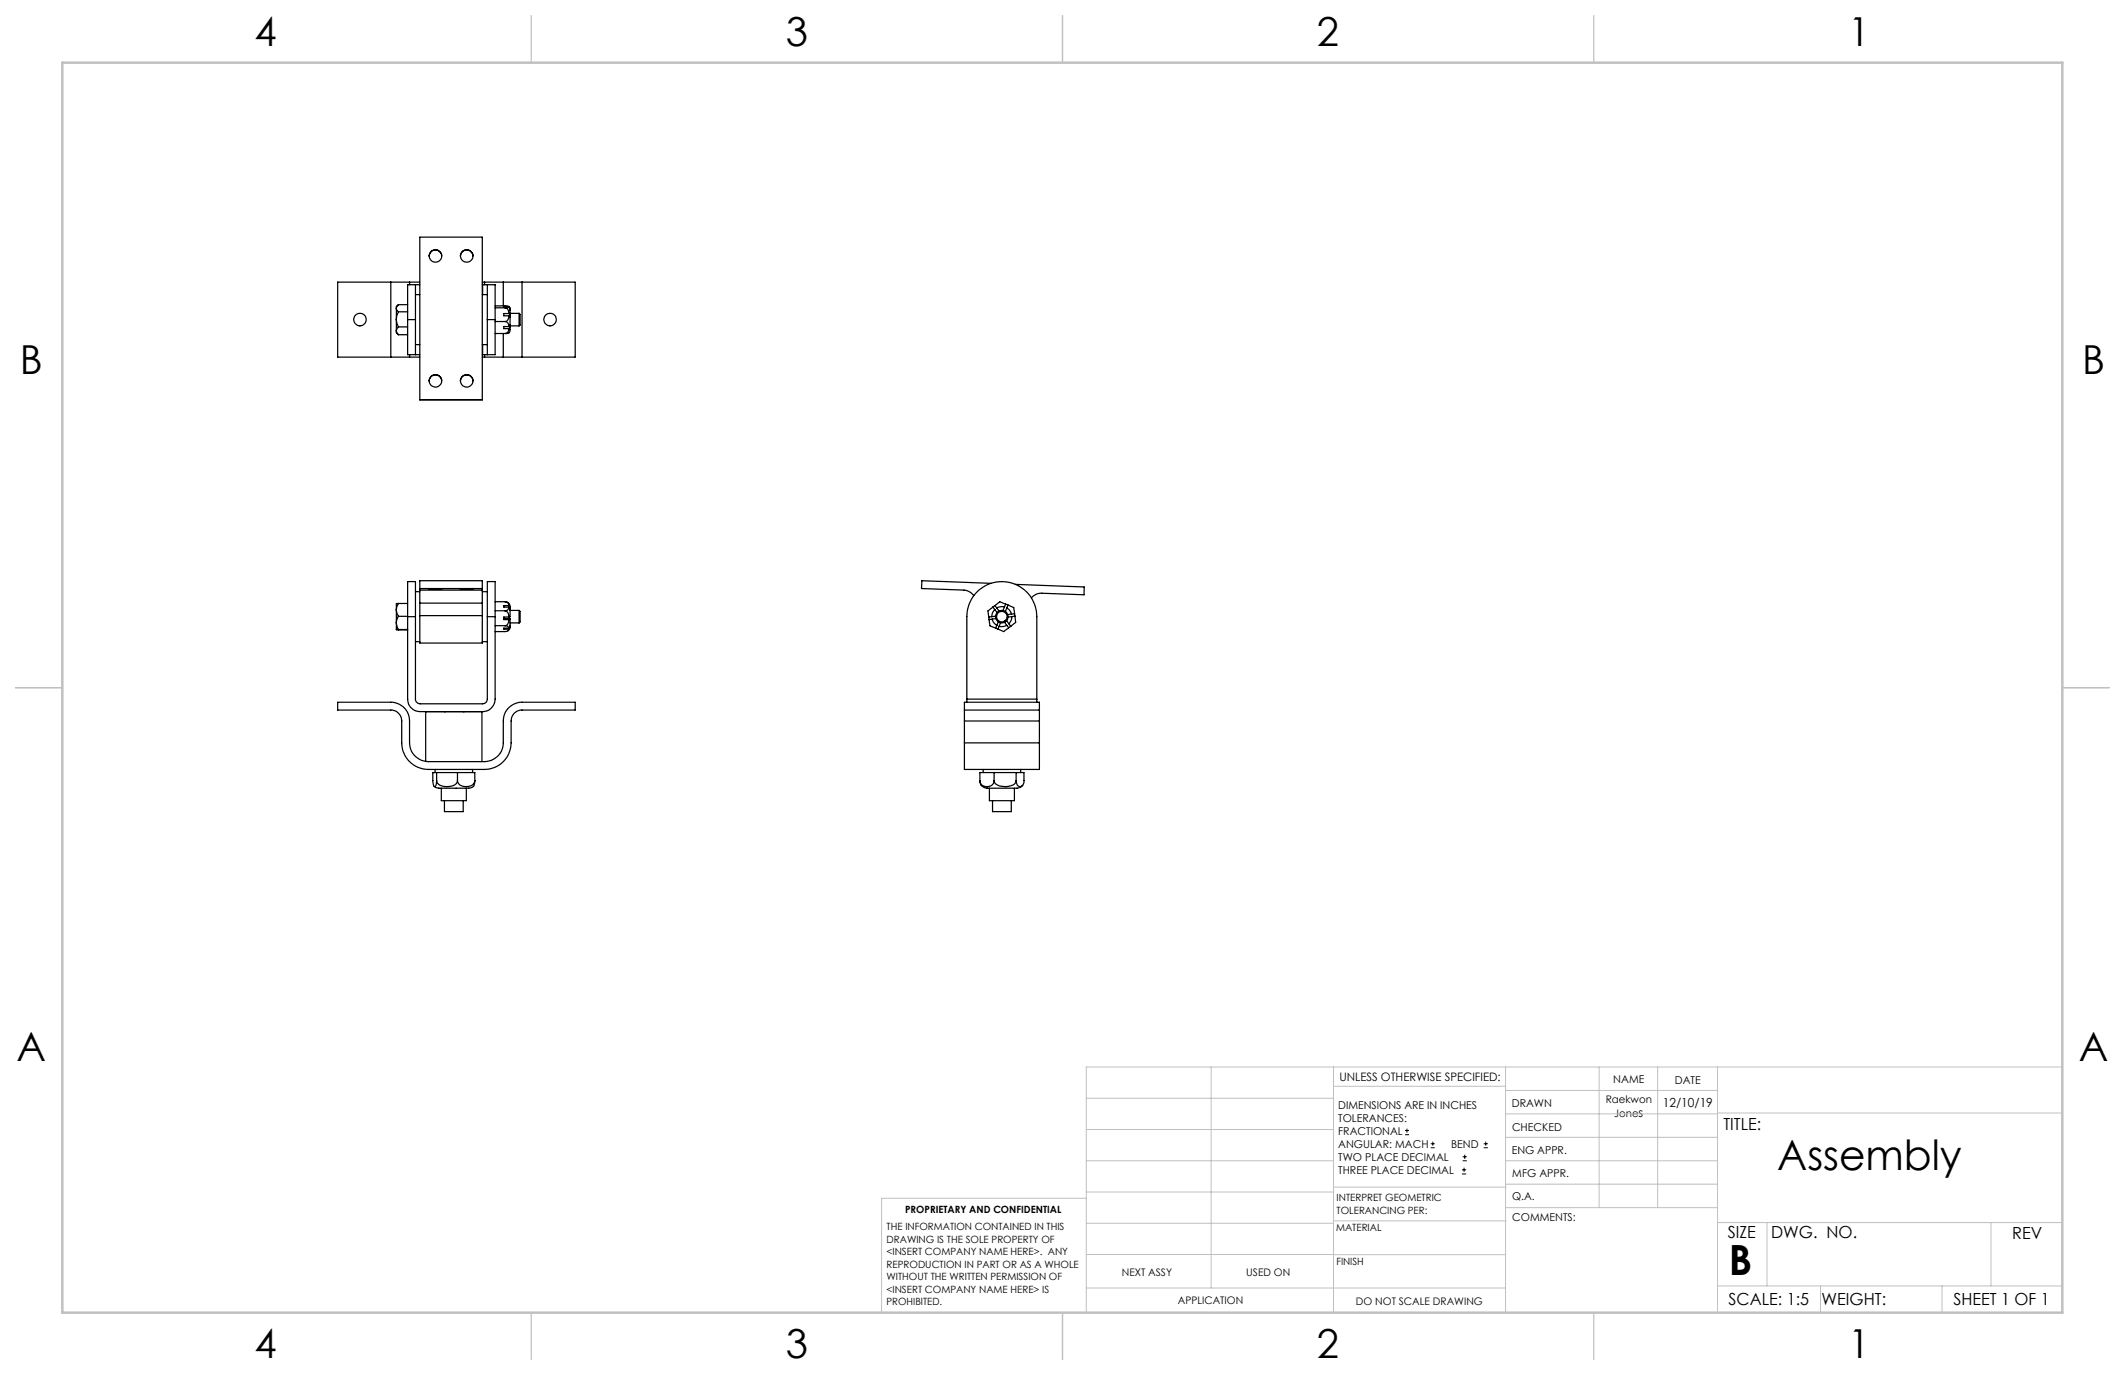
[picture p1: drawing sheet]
<svg xmlns="http://www.w3.org/2000/svg" width="432mm" height="279mm" viewBox="0 0 432 279" stroke-linecap="round" stroke-linejoin="round" font-family="sans-serif">
<g fill="none" stroke="#000" stroke-width=".2">
<path d="M285.5 230.6h.8M285.5 229.7h.8M285.9 229.3v.9M290.7 233.2h.8M290.7 232.4h.8M291.1 232v.8M297.1 238.5h.8M297.1 237.7h.8M297.2 235.9h.9M297.2 235.1h.9M297.5 237.3v.8M297.6 234.6v.9"/>
<path d="M301.5 233.2h.8M301.5 232.4h.8M301.9 232v.8"/>
</g>
<g fill="none" stroke="#c0c0c0" stroke-width=".2">
<path d="M246.1 216.8v44.9M271 216.8v49.9M305.9 216.8v49.9M324.9 216.8v28.6M336.8 216.8v28.6M349 216.8v49.9M419.1 216.8h-198.4v49.9M220.7 235.9h50.3M220.7 229.5h50.3M220.7 223.2h50.3M271 220.7h34.9M305.9 231.1h43.1"/>
<path d="M305.9 226.3h43.1M305.9 221.6h43.1M305.9 235.9h43.1M349 226.2h70.1M220.7 248.6h50.3M220.7 242.2h50.3M220.7 254.9h50.3M220.7 243.5h-41.6v23.2M271 255h34.9M271 248.1h35M271 241.2h35M305.9 240.6h43.1"/>
<path d="M306 245.4h43M349 248.4h70.1M359.1 248.4v12.9M404.6 248.4v12.9M220.7 261.7h85.2M349 261.3h70.1M369.9 261.3v5.4M394.6 261.3v5.4"/>
</g>
<path d="M108 3.2v9.5M215.9 3.2v9.5M323.8 3.2v9.5M3.1 139.7h9.6M419.1 139.7h9.5M108 266.7v9.6M215.9 266.7v9.6M323.8 266.7v9.6" fill="none" stroke="#c0c0c0" stroke-width=".25"/>
<path d="M12.7 12.7h406.4v254h-406.4z" fill="none" stroke="#c0c0c0" stroke-width=".5"/>
<g fill="none" stroke="#000" stroke-width=".25">
<path d="M79.4 57.3h3.8M79.4 57.3h-10.8v15.3h10.8M79.4 57.3v15.3M83.2 57.3h2.1M83.2 57.3v.6M84.4 57.9h-1.6v7M84.4 57.9v7M84.4 57.9h.9M84.4 59.9h.9M85.3 48.2h12.7v33h-12.7zM87.2 52a1.27 1.27 0 0 1 1.3-1.2 1.27 1.27 0 0 1 1.2 1.2M93.6 52a1.27 1.27 0 0 1 1.2-1.2 1.27 1.27 0 0 1 1.3 1.2"/>
<path d="M98 59.9h1M98 57.3h.5M98 57.9h.1M98.1 57.9h.9M98.1 57.9v2M98.5 57.3h3.8M98.5 57.3v.6M99 57.9h1.6v7M99 57.9v7M102.3 57.3h3.8M102.3 57.3v4.9M106.1 57.3h10.8v15.3h-10.8"/>
<path d="M106.1 57.3v15.3M79.4 72.6h3.8M80.5 64.9l.5 1.5M80.5 64.9v2.3M80.5 62.7l.5 .7M80.5 62.7v2.2M80.5 67.2l.5 .8M80.5 67.2v.4l.5 .4M80.9 61.9l-.4 .4v.4M81 63.4l-.4 .7-.1 .8M81 66.4l-.5 .8M81 63.4h1.8"/>
<path d="M81 66.4h1.8M81 68h1.8M82.8 61.9h-1.8l-.4 .4-.1 .4M82.8 64.9v7.2h1.6M82.8 64.9h1.6M83.2 72.6h2.1M83.2 72.1v.5M84.4 64.9v7.2M84.4 72.1h.9M84.4 70h.9M87.2 77.4a1.27 1.27 0 0 1 1.3-1.2 1.27 1.27 0 0 1 1.2 1.2M93.6 77.4a1.27 1.27 0 0 1 1.2-1.2 1.27 1.27 0 0 1 1.3 1.2"/>
<path d="M98 70h1M98 72.6h.5M98 72.1h.1M98.1 72.1h.9M98.1 70v2.1M98.5 72.6h3.8M98.5 72.1v.5M99 64.9v7.2M99 64.9h1.6M100.6 62.2h2.4l.4 .1M100.6 64.9v7.2h-1.6M100.6 67.8h2"/>
<path d="M100.6 65.3h2M100.6 62.5h2M102.3 72.6h3.8M102.3 67.8v4.8M102.6 65.3l.3 .1a1 1 0 0 1 .5 1M102.6 62.5a.69 .69 0 0 1 .7 .7l.1 .5M103.4 62.3l.2 .5M103.4 66.8a.92 .92 0 0 1-.8 1M103.4 64.2l-.1 .5a.71 .71 0 0 1-.7 .6M103.4 64.2l.2 .2v1.6M103.4 62.4l-.8 .1M103.4 62.4l.2 .6"/>
<path d="M103.4 63.7l.2 .3M103.4 62.3l.2 .6M103.4 62.3h-1l1 .1M103.4 63.7h-1v.5h1M103.4 66.4h-1v.4h1M103.6 66.4a1.04 1.04 0 0 1-.6 1.4h-.4M103.6 66l-.2 .4M103.6 63v1M103.6 66.4l-.2 .4M103.6 62.9v.1M103.6 64l-.1 .2M103.6 66v.4"/>
<path d="M103.6 66.2h1.9M103.6 63.7h1.9M105.5 63.7l.2 .2v1.1a1.27 1.27 0 0 1-.2 1.2M105.5 63.7v2.5M85.3 119.9v2.7M85.3 119.6h12.7M85.3 119.9v-1.9h12.7v1.9M85.3 119.9h12.7M87.2 119.7h2.5zM93.6 119.7h2.5zM98 119.9v2.7M201.4 118.5l-14.1-.5v1.6l8.9 .3 1 .5 .7 .6"/>
<path d="M206.3 118.7l14 .6v1.6l-9-.4-.7 .2-1 .8M80.5 123.9l.5 1.3M80.5 123.9v2.7M80.5 126.6l.5 1.3M80.5 126.6v1.4M80.5 128h2.3M81 122.6l-.4 .7-.1 .6M81 125.2l-.5 1.4M81 122.6l-.5 .1v1.2M81 127.9l-.5 .1M81 122.6h1.8M81 125.2h1.8"/>
<path d="M81 127.9h1.8M82.8 125.3v16.8a2.51 2.51 0 0 0 2.6 2.5h12.7a2.58 2.58 0 0 0 2.5-2.5v-16.8M82.8 125.3v-7.1h1.6v7.1M82.8 125.3h1.6M84.4 125.3v16.8a.96 .96 0 0 0 1 .9h12.7a.96 .96 0 0 0 .9-.9v-16.8M84.4 130.4h.9M84.4 120.2h.9M85.3 125.1v5.6h12.7v-5.6M85.3 122.6v2.5M85.3 122.6h12.7M85.3 125.1h12.7M98 130.4h1"/>
<path d="M98 120.2h1M98 122.6v2.5M99 125.3v-7.1h1.6v7.1M99 125.3h1.6M100.6 127.1h2M100.6 124.1h2M100.6 122.3h2M102.4 125.7h1.2v.1M102.6 122.3a1.04 1.04 0 0 1 1 1.2M102.6 124.1l.3 .1a1.29 1.29 0 0 1 .5 1.2M102.6 127.1l.6 .2 .2 .3M102.6 122.3h.3a.77 .77 0 0 1 .5 .7"/>
<path d="M103.4 125.9a1.04 1.04 0 0 1-.8 1.2M103.4 123.4a.78 .78 0 0 1-.8 .7M103.4 123.4l.2 .5M103.4 127.8l-.2 .4-.5 .1h-2.1M103.4 123l.2 .5M103.4 125.4h-1v.5h1M103.4 123h-1v.4h1M103.4 127.6h-1v.2h1M103.6 127.2l-.1 .6-.3 .4M103.6 123.9v1.4l-.2 .1M103.6 125.8l-.2 .1M103.6 125.8v1.3"/>
<path d="M103.6 127.1l-.2 .5M103.6 127.2l-.2 .6M103.6 126.6h1.9M103.6 124h1.9M103.6 123.5v.4M103.6 127.1v.1M105.5 124v2.6M105.5 124l.2 .2v2.2l-.2 .2M200.9 125.4l.1 .5M201 125.9v.6a.72 .72 0 0 0 .8 .9l.5 .2M201.5 125.3l-.6 .1M201.6 125.8a2.02 2.02 0 0 0 1 1.3"/>
<path d="M201.6 125.8l-.6 .1M201.8 123.4l-.5 .3a.7 .7 0 0 0-.5 1.1l.1 .6M201.8 123.4l.3 .5M202.1 123.9a1.92 1.92 0 0 0-.6 1.4M202.1 123.9l.5 .6M202.2 123l.3 .5M202.2 123l-.4 .4M202.3 125.2l-.8 .1M202.3 127.6l.5 .2M202.4 125.7l-.8 .1M202.5 123.5l.5 .6M202.6 127.1l-.3 .5"/>
<path d="M202.8 126.4l-.2 .7M203 127.2l-.2 .6M203.3 126.5l-.3 .7M204.1 123.3h-.6l-1 .2M204.1 126.4l.5 .7M204.1 123.3l-.3 .7M204.4 122.8l-.6-.2a.69 .69 0 0 0-1.2 .1l-.4 .3M204.4 122.8l-.3 .5M204.4 122.8l.4 .1M204.5 126.1l.5 .7M204.6 123.5l.5 .4 .4 .9M204.6 127.1a1.97 1.97 0 0 1-1.6 .1"/>
<path d="M204.6 127.1l.4 .5M204.6 123.5l-.3 .7M204.8 122.9l1.2 .5 .2 1.3M204.8 122.9l-.2 .6M205 127.6l-1.1 .7-1.1-.5M205 126.8l.4 .4M205.4 127.2l-.4 .4M205.5 124.8l-.7 .1M205.6 125.3a1.92 1.92 0 0 1-.6 1.5M205.6 125.3l-.8 .1M206.2 124.7l-.7 .1M206.2 124.7v.5"/>
<path d="M206.2 125.2l.2 1.3-1 .7M206.2 125.2l-.6 .1M68.6 142.7h10.8a3.8 3.8 0 0 1 3.8 3.8v4.5a3.8 3.8 0 0 0 3.8 3.8h11.5a3.8 3.8 0 0 0 3.8-3.8v-4.5a3.8 3.8 0 0 1 3.8-3.8h10.8v1.6h-10.8a2.17 2.17 0 0 0-2.2 2.2v4.5a5.4 5.4 0 0 1-5.4 5.4h-11.5a5.4 5.4 0 0 1-5.4-5.4v-4.5a2.23 2.23 0 0 0-2.2-2.2h-10.8zM88.4 156.4v.6M88.7 158.6l-.3 1.2a.96 .96 0 0 1-.5-1.2v-1.6h8.6v1.6M88.7 158.6a1.67 1.67 0 0 0 2.1 1.2 1.77 1.77 0 0 0 2.2-1.2M88.7 157v1.6M90.3 144.6h.1M93 158.6a1.63 1.63 0 0 0 2.2 1.2 1.33 1.33 0 0 0 1.3-1.2M93 157v1.6M94.1 144.6h.1M96 156.4v.6"/>
<path d="M96.5 158.6a1.38 1.38 0 0 1-.5 1.3 6 6 0 0 1-2.9 .3h-1.6a6.7 6.7 0 0 1-3.1-.3l-.2-.1M97.9 144.6h-11.4v10.1M97.9 144.6v10.2M196 144.3v2.2M196 151v5.4h15.2v-5.4M196 144.3v-1.6h15.2v1.6M196 144.3h15.2M196 146.5v4.5M196 146.5h15.2M196 151h15.2M196.5 142.1v-16.8a7.1 7.1 0 0 1 7.1-7.1 7.1 7.1 0 0 1 7.1 7.1v16.8M196.5 142.1v.6"/>
<path d="M196.5 142.1h14.2M199.1 158.6v-1.6h9v1.6a.81 .81 0 0 1-.4 1.1 .81 .81 0 0 1-1-.3l-.2-.8M199.1 158.6l.3 1M199.1 158.6a1.46 1.46 0 0 0 1.5 1.2 1.46 1.46 0 0 0 1.4-1.2M199.4 159.6l.7 .5 .5 .1M199.8 156.4v.6M202 158.6a1.34 1.34 0 0 0 1.5 1.2 2.82 2.82 0 0 0 2.9-.9l.1-.3M202 157v1.6M206.5 157v1.6M207.4 156.4v.6M207.8 159.6l-.4 .3a9 9 0 0 1-3.7 .3h-3.1M210.7 142.1v.6"/>
<path d="M211.2 144.3v2.2M211.2 146.5v4.5M89.7 160.2v2.5h5.1v-2.5M90.3 162.7v2.2h3.8v-2.2M200.6 160.2h.1M201 160.2v2.5h5.1v-2.5M201.7 162.7v2.2h3.8v-2.2"/>
<circle cx="88.5" cy="52" r="1.27"/>
<circle cx="94.8" cy="52" r="1.27"/>
<circle cx="73.1" cy="64.9" r="1.28"/>
<circle cx="88.5" cy="77.4" r="1.27"/>
<circle cx="94.8" cy="77.4" r="1.27"/>
<circle cx="111.8" cy="64.9" r="1.28"/>
<circle cx="203.6" cy="125.3" r="1.27"/>
<circle cx="203.6" cy="125.3" r="1.06"/>
</g>
<g font-size="8.5">
<text x="361.1" y="237.7">Assembly</text>
<text x="351.3" y="259">B</text>
</g>
<g font-size="8.1">
<text x="51.7" y="9.3">4</text>
<text x="159.7" y="9.3">3</text>
<text x="267.6" y="9.3">2</text>
<text x="375.6" y="9.3">1</text>
<text x="4" y="76">B</text>
<text x="423.1" y="76">B</text>
<text x="3.3" y="215.7">A</text>
<text x="422.4" y="215.7">A</text>
<text x="51.7" y="276">4</text>
<text x="159.7" y="276">3</text>
<text x="267.6" y="276">2</text>
<text x="375.6" y="276">1</text>
</g>
<g font-size="3.4">
<text x="350.2" y="229.5">TITLE:</text>
<text x="351.1" y="251.6">SIZE</text>
<text x="359.9" y="251.6">DWG. NO.</text>
<text x="408.9" y="251.7">REV</text>
<text x="351.2" y="265.2">SCALE: 1:5</text>
<text x="370.1" y="265.3">WEIGHT:</text>
<text x="396.9" y="265.2">SHEET 1 OF 1</text>
</g>
<g font-size="2.5">
<text x="333" y="226.9">s</text>
<text x="337.9" y="224.9">12/10/19</text>
</g>
<text font-size="2.4" x="272.2" y="219.7">UNLESS OTHERWISE SPECIFIED:</text>
<g font-size="2.2">
<text x="327.8" y="220.1">NAME</text>
<text x="340.3" y="220.2">DATE</text>
<text x="271.9" y="225.3">DIMENSIONS ARE IN INCHES</text>
<text x="271.9" y="227.9">TOLERANCES:</text>
<text x="307.2" y="224.9">DRAWN</text>
<text x="271.9" y="230.6">FRACTIONAL</text>
<text x="271.9" y="233.2">ANGULAR: MACH</text>
<text x="294.9" y="233.2">BEND</text>
<text x="307.3" y="229.8">CHECKED</text>
<text x="271.9" y="235.9">TWO PLACE DECIMAL</text>
<text x="271.9" y="238.5">THREE PLACE DECIMAL</text>
<text x="307.2" y="234.5">ENG APPR.</text>
<text x="307.3" y="239.2">MFG APPR.</text>
<text x="307.3" y="243.9">Q.A.</text>
<text x="307.3" y="248.1">COMMENTS:</text>
</g>
<g font-size="2.1">
<text x="326.3" y="224.1">Raekwon</text>
<text x="328" y="227">Jone</text>
<text x="227.9" y="259.2">NEXT ASSY</text>
<text x="253.3" y="259.2">USED ON</text>
<text x="239.3" y="265">APPLICATION</text>
<text x="275.5" y="265.1">DO NOT SCALE DRAWING</text>
</g>
<g font-size="2">
<text x="271.6" y="244.1">INTERPRET GEOMETRIC</text>
<text x="180.2" y="250">THE INFORMATION CONTAINED IN THIS</text>
<text x="183.9" y="246.4">PROPRIETARY AND CONFIDENTIAL</text>
<text x="271.5" y="250.2">MATERIAL</text>
<text x="271.6" y="246.6">TOLERANCING PER:</text>
<text x="180.2" y="252.5">DRAWING IS THE SOLE PROPERTY OF</text>
<text x="180.2" y="255.1">&lt;INSERT COMPANY NAME HERE&gt;. ANY</text>
<text x="180.2" y="257.6">REPRODUCTION IN PART OR AS A WHOLE</text>
<text x="271.5" y="257">FINISH</text>
<text x="180.2" y="260.1">WITHOUT THE WRITTEN PERMISSION OF</text>
<text x="180.2" y="262.6">&lt;INSERT COMPANY NAME HERE&gt; IS</text>
<text x="180.2" y="265.2">PROHIBITED.</text>
</g>
</svg>
